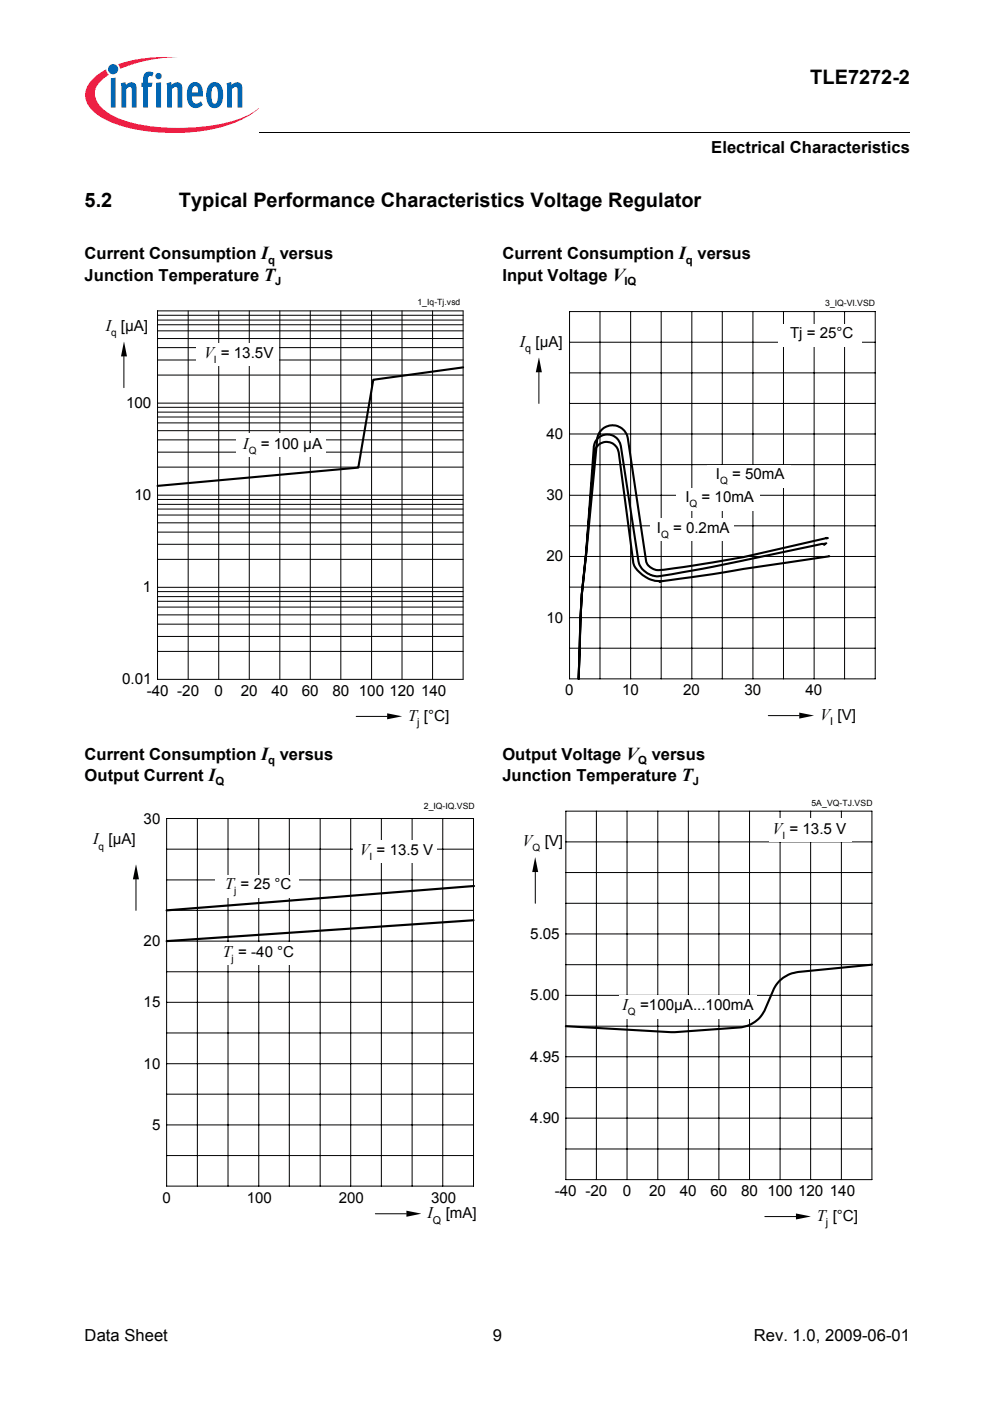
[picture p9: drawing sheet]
<svg xmlns="http://www.w3.org/2000/svg" width="210mm" height="297mm" viewBox="0 0 210 297" stroke-linecap="round" stroke-linejoin="round" font-family="sans-serif">
<circle cx="24" cy="14.7" r="1.08" fill="#0166b3"/>
<g fill="#ed1a40">
<path d="M25 13.6l.8-.2a32.4 32.4 0 0 1 11.9-1.3 31.9 31.9 0 0 0-11.6 2.3l-.7 .2z"/>
<path d="M19.5 16.9a11.1 11.1 0 0 1 3-2.2l.2 .6 .4 .5a4.9 4.9 0 0 0-3 4.3 6.3 6.3 0 0 0 3.8 4.4 31.8 31.8 0 0 0 15.5 2.6 31.6 31.6 0 0 0 13.8-3l1.6-1.2a19.6 19.6 0 0 1-10.3 4.6 41.9 41.9 0 0 1-20.3-1.3 10.1 10.1 0 0 1-5.7-4.3 4.2 4.2 0 0 1 1-5z"/>
</g>
<g fill="#0166b3">
<path d="M23.5 16.6l1-.1v6.3h-1z"/>
<path d="M25.6 17.7l1-.3 .1 .6a1.21 1.21 0 0 1 1.4-.5 1.21 1.21 0 0 1 .9 1.3v4h-1.1v-4.1a.41 .41 0 0 0-.6-.2l-.5 .4v3.9h-1.1z"/>
<path d="M30.8 15.4l.8-.2 .8 .1 .2 .2-.3 .7h-.2a.47 .47 0 0 0-.7 .2v1.1h.9l-.2 .9h-.7v4.4h-1.1v-4.4h-.3v-.9h.3v-.7a1.75 1.75 0 0 1 .5-1.4z"/>
<path d="M35.3 17.7l1-.3 .1 .6a1.21 1.21 0 0 1 1.4-.5 1.21 1.21 0 0 1 .9 1.3v4h-1.1v-4.1a.41 .41 0 0 0-.6-.2l-.5 .4v3.9h-1.1z"/>
<path d="M48 17.7l1-.3 .1 .6a1.21 1.21 0 0 1 1.5-.5 1.21 1.21 0 0 1 .8 1.3v4h-1l-.1-4.1a.41 .41 0 0 0-.6-.2l-.5 .4v3.9h-1z"/>
<path d="M32.9 16.1a.7 .7 0 0 1 1.4 0 .7 .7 0 0 1-1.4 0zM33.1 17.6l1-.2v5.4h-1z"/>
<path d="M40.4 17.8a1.58 1.58 0 0 1 1.7-.2 1.58 1.58 0 0 1 .9 1.5v1.4h-2.3a1.08 1.08 0 0 0 .3 1.1 1.08 1.08 0 0 0 1.1 .2l.5-.3 .4 .7a1.87 1.87 0 0 1-2.2 .6 1.87 1.87 0 0 1-1.1-1.9v-1.7l.2-.8zM40.9 18.5l-.2 1.1h1.3v-.7a.58 .58 0 0 0-.4-.6 .58 .58 0 0 0-.7 .2z"/>
<path d="M44.6 17.7a1.75 1.75 0 0 1 1.9 0 1.75 1.75 0 0 1 .8 1.7v1.3a1.95 1.95 0 0 1-2.3 2.1 2.91 2.91 0 0 1-1.2-3.2 2.77 2.77 0 0 1 .8-1.9zM45.2 18.5a4.3 4.3 0 0 0 0 3.4l.3 .1a1.53 1.53 0 0 0 .7-1.9v-.4a1.18 1.18 0 0 0-.7-1.4z"/>
</g>
<path d="M17.9 29h46v5h-46z" fill="#fff"/>
<path d="M54.9 28l.1 .1z" fill="#000"/>
<g fill="none" stroke="#000" stroke-width=".21">
<path d="M55 28h137.8M26.3 75.6v6.6M33.4 65.9h64.8v78.1h-64.8zM33.4 79.5h64.8M33.4 76.3h64.8M33.4 73.7h64.8M33.4 71.8h64.8M33.4 70.1h64.8M33.4 68.9h64.8M33.4 67.9h64.8M33.4 66.8h64.8M39.9 65.9v78.1"/>
<path d="M46.4 65.9v78.1M52.9 65.9v78.1M59.3 65.9v78.1M65.8 65.9v78.1M72.3 65.9v78.1M78.8 65.9v78.1M85.2 65.9v78.1M91.7 65.9v78.1M33.4 85.5h64.8M33.4 99h64.8M33.4 95.9h64.8M33.4 93.3h64.8"/>
<path d="M33.4 91.3h64.8M33.4 89.7h64.8M33.4 88.4h64.8M33.4 87.4h64.8M33.4 86.4h64.8M33.4 105h64.8M33.4 118.6h64.8M33.4 115.4h64.8M33.4 112.8h64.8M33.4 110.8h64.8M33.4 109.2h64.8M33.4 107.9h64.8"/>
<path d="M33.4 106.9h64.8M33.4 105.9h64.8M33.4 124.5h64.8M33.4 138.1h64.8M33.4 134.9h64.8M33.4 132.3h64.8M33.4 130.4h64.8M33.4 128.7h64.8M33.4 127.5h64.8M33.4 126.5h64.8M33.4 125.4h64.8M75.5 151.9h6.6"/>
</g>
<g fill="#000">
<path d="M26.3 72.5l.6 3.1h-1.2z" fill-rule="evenodd"/>
<path d="M82.1 151.2l3.1 .7-3.1 .6z" fill-rule="evenodd"/>
</g>
<g fill="#fff">
<path d="M41.5 72.7h17.5v4.9h-17.5z"/>
<path d="M50.1 91.9h18.9v4.9h-18.9z"/>
</g>
<path d="M98.2 77.9l-19.1 2.6-3.1 18.6-42.6 3.9" fill="none" stroke="#000" stroke-width=".45"/>
<g fill="none" stroke="#000" stroke-width=".21">
<path d="M114.3 78.9v6.6M120.8 66.1h64.8v77.8h-64.8zM120.8 79.1h64.8M120.8 72.6h64.8M127.2 66.1v77.8M133.7 66.1v77.8M140.2 66.1v77.8M146.7 66.1v77.8M153.1 66.1v77.8M159.6 66.1v77.8M166.1 66.1v77.8M172.6 66.1v77.8"/>
<path d="M179.1 66.1v77.8M120.8 98.5h64.8M120.8 92h64.8M120.8 85.5h64.8M120.8 118h64.8M120.8 111.5h64.8M120.8 105h64.8M120.8 137.4h64.8M120.8 131h64.8M120.8 124.5h64.8M162.9 151.7h6.6"/>
</g>
<g fill="#000">
<path d="M114.2 75.9l.7 3h-1.3z" fill-rule="evenodd"/>
<path d="M169.5 151.1l3.1 .6-3.1 .7z" fill-rule="evenodd"/>
</g>
<path d="M137.9 109.9h17.6v4.8h-17.6z" fill="#fff"/>
<path d="M175.2 115.2l-.7 .2h.3l-.6-.1-23 4.9-10.9 1.9a4.3 4.3 0 0 1-4.9-3.1l-3.8-24.4a2.89 2.89 0 0 0-2.9-2.5 2.89 2.89 0 0 0-2.8 2.7l-1.7 22.8a140 140 0 0 0-1.1 14l-.4 12.3M175.2 114.1h.3l-9.3 2.1a155.6 155.6 0 0 1-15.1 3.1l-4.1 .6a45 45 0 0 1-7.6 1 2.77 2.77 0 0 1-2.4-1.9l-3.9-26a3.3 3.3 0 0 0-3.3-2.8 3.3 3.3 0 0 0-3.2 3l-2.4 24.6a141.2 141.2 0 0 0-1.1 13.9l-.4 12.2M175.8 117.9l-24.8 3.9-11.2 1.5 .4-.1a6.3 6.3 0 0 1-5.9-3.9l-3.1-23.3a2.6 2.6 0 0 0-2.5-2.3 2.6 2.6 0 0 0-2.7 2.1l-1.8 21.5a152.6 152.6 0 0 0-1.3 19.4l-.2 7.2" fill="none" stroke="#000" stroke-width=".44"/>
<g fill="#fff">
<path d="M143.4 103.4h17.7v4.8h-17.7z"/>
<path d="M149.9 98.5h17.6v4.9h-17.6z"/>
<path d="M165.1 68.7h17.6v4.8h-17.6z"/>
</g>
<g fill="none" stroke="#000" stroke-width=".21">
<path d="M35.3 173.5h65.1v78h-65.1zM41.8 173.5v78M48.3 173.5v78M54.9 173.5v78M61.3 173.5v78M67.9 173.5v78M74.4 173.5v78M80.9 173.5v78M87.4 173.5v78M93.9 173.5v78M28.8 186.4v6.6M35.3 199.5h65.1"/>
<path d="M35.3 193h65.1M35.3 186.6h65.1M35.3 180h65.1M35.3 219h65.1M35.3 212.5h65.1M35.3 206h65.1M35.3 238.5h65.1M35.3 232h65.1M35.3 225.5h65.1M35.3 245h65.1"/>
</g>
<path d="M28.8 183.3l.7 3.1h-1.3z" fill-rule="evenodd" fill="#000"/>
<g fill="#fff">
<path d="M45.6 199.7h17.7v4.9h-17.7z"/>
<path d="M45.6 185.4h17.7v4.9h-17.7z"/>
</g>
<path d="M79.6 257.3h6.6" fill="none" stroke="#000" stroke-width=".21"/>
<path d="M86.2 256.7l3.1 .6-3.1 .7z" fill-rule="evenodd" fill="#000"/>
<path d="M74.9 178.1h17.7v4.9h-17.7z" fill="#fff"/>
<path d="M100.4 195.1l-65.1 4.4M100.5 187.9l-65.2 5.1" fill="none" stroke="#000" stroke-width=".46"/>
<g fill="none" stroke="#000" stroke-width=".21">
<path d="M120 172h64.9v78.1h-64.9zM120 178.5h64.9M126.4 172v78.1M132.9 172v78.1M139.5 172v78.1M145.9 172v78.1M152.4 172v78.1M158.9 172v78.1M165.4 172v78.1M171.9 172v78.1M178.4 172v78.1M113.5 184.9v6.6"/>
<path d="M120 198h64.9M120 191.5h64.9M120 185h64.9M120 217.6h64.9M120 211h64.9M120 204.5h64.9M120 237.1h64.9M120 230.6h64.9M120 224h64.9M120 243.6h64.9M162.2 257.9h6.6"/>
</g>
<g fill="#000">
<path d="M113.5 181.8l.6 3.1h-1.3z" fill-rule="evenodd"/>
<path d="M168.8 257.3l3.1 .6-3.1 .7z" fill-rule="evenodd"/>
</g>
<path d="M163.1 173.6h17.6v4.9h-17.6z" fill="#fff"/>
<path d="M184.9 204.5l-15.7 1.6a6.4 6.4 0 0 0-5.3 3.9l-1.6 3.9a6.5 6.5 0 0 1-5.5 3.9l-14.5 1-22.3-1.2" fill="none" stroke="#000" stroke-width=".45"/>
<path d="M131.3 211h29.2v4.9h-29.2z" fill="#fff"/>
<g font-size="4.2">
<text x="171.8" y="17.8">TLE7272-2</text>
<text x="17.9" y="43.8">5.2</text>
<text x="37.9" y="43.8">Typical Performance Characteristics Voltage Regulator</text>
</g>
<g font-size="3.5">
<text x="150.8" y="32.5">Electrical Characteristics</text>
<text x="17.9" y="59.6">Junction Temperature T</text>
<text x="17.9" y="55">Current Consumption I versus</text>
<text x="106.5" y="55">Current Consumption I versus</text>
<text x="106.5" y="59.6">Input Voltage V</text>
<text x="17.9" y="161.1">Current Consumption I versus</text>
<text x="106.5" y="161.1">Output Voltage V versus</text>
<text x="17.9" y="165.7">Output Current I</text>
<text x="106.5" y="165.7">Junction Temperature T</text>
<text x="17.9" y="284.4">Data Sheet</text>
<text x="104.5" y="284.4">9</text>
<text x="159.8" y="284.4">Rev. 1.0, 2009-06-01</text>
</g>
<g font-size="3.4">
<text x="22.4" y="70.1">I [µA]</text>
<text x="43.3" y="75.9">V</text>
<text x="110.2" y="73.5">I [µA]</text>
<text x="51.6" y="95.1">I</text>
<text x="86.6" y="152.8">T [°C]</text>
<text x="173.9" y="152.7">V [V]</text>
<text x="19.8" y="179">I [µA]</text>
<text x="110.8" y="179.4">V [V]</text>
<text x="163.8" y="176.7">V</text>
<text x="76.3" y="181.2">V = 13.5 V</text>
<text x="47.8" y="188.5">T = 25 °C</text>
<text x="47.2" y="202.8">T = -40 °C</text>
<text x="132" y="214.2">I</text>
<text x="90.6" y="258.3">I</text>
<text x="173.2" y="258.8">T [°C]</text>
</g>
<g font-size="3.2">
<text x="167.5" y="71.7">Tj = 25°C</text>
<text x="46.8" y="75.9">= 13.5V</text>
<text x="26.8" y="86.5">100</text>
<text x="55.3" y="95.1">= 100 µA</text>
<text x="115.9" y="93">40</text>
<text x="151.8" y="101.6">I</text>
<text x="155.2" y="101.6">= 50mA</text>
<text x="28.5" y="106">10</text>
<text x="115.9" y="106">30</text>
<text x="145.3" y="106.5">I</text>
<text x="148.8" y="106.5">= 10mA</text>
<text x="139.3" y="112.9">I</text>
<text x="142.7" y="112.9">= 0.2mA</text>
<text x="115.9" y="119">20</text>
<text x="30.3" y="125.6">1</text>
<text x="115.9" y="132">10</text>
<text x="25.9" y="145.1">0.01</text>
<text x="31.1" y="147.6">-40 -20</text>
<text x="45.5" y="147.6">0</text>
<text x="51" y="147.6">20</text>
<text x="57.6" y="147.6">40</text>
<text x="64" y="147.6">60</text>
<text x="70.5" y="147.6">80 100</text>
<text x="82.6" y="147.6">120</text>
<text x="89.3" y="147.6">140</text>
<text x="119.8" y="147.4">0</text>
<text x="131.9" y="147.4">10</text>
<text x="144.9" y="147.4">20</text>
<text x="157.9" y="147.4">30</text>
<text x="170.8" y="147.4">40</text>
<text x="30.5" y="174.6">30</text>
<text x="167.4" y="176.7">= 13.5 V</text>
<text x="30.5" y="200.6">20</text>
<text x="112.4" y="199.1">5.05</text>
<text x="30.5" y="213.6">15</text>
<text x="112.4" y="212.1">5.00</text>
<text x="135.7" y="214.2">=100µA...100mA</text>
<text x="30.5" y="226.5">10</text>
<text x="112.4" y="225.1">4.95</text>
<text x="32.2" y="239.5">5</text>
<text x="112.4" y="238.1">4.90</text>
<text x="34.4" y="255">0</text>
<text x="52.3" y="255">100</text>
<text x="71.8" y="255">200</text>
<text x="91.4" y="255">300</text>
<text x="117.6" y="253.6">-40 -20</text>
<text x="132.1" y="253.6">0</text>
<text x="137.6" y="253.6">20</text>
<text x="144.2" y="253.6">40</text>
<text x="150.6" y="253.6">60</text>
<text x="157.1" y="253.6">80 100</text>
<text x="169.2" y="253.6">120</text>
<text x="176" y="253.6">140</text>
<text x="94.5" y="258.3">[mA]</text>
</g>
<g font-size="2.4">
<text x="56.9" y="55.9">q</text>
<text x="145.4" y="55.9">q</text>
<text x="58.3" y="60.5">J</text>
<text x="132.4" y="60.5">IQ</text>
<text x="56.9" y="161.9">q</text>
<text x="135.3" y="161.9">Q</text>
<text x="45.7" y="166.5">Q</text>
<text x="146.9" y="166.5">J</text>
</g>
<g font-size="2.3">
<text x="111.4" y="74.6">q</text>
<text x="88.4" y="154">j</text>
<text x="176" y="153.8">I</text>
<text x="91.8" y="259.4">Q</text>
<text x="175.1" y="260">j</text>
</g>
<g font-size="2.1">
<text x="23.6" y="71.2">q</text>
<text x="45.4" y="77">I</text>
<text x="52.7" y="96.2">Q</text>
<text x="146.2" y="107.5">Q</text>
<text x="152.7" y="102.7">Q</text>
<text x="140.2" y="114">Q</text>
<text x="165.9" y="177.8">I</text>
<text x="20.9" y="180.1">q</text>
<text x="78.3" y="182.3">I</text>
<text x="112.9" y="180.5">Q</text>
<text x="49.7" y="189.6">j</text>
<text x="49.1" y="203.9">j</text>
<text x="133.1" y="215.3">Q</text>
</g>
<g font-size="1.8">
<text x="88.5" y="64.8">1_Iq-Tj.vsd</text>
<text x="175" y="64.9">3_IQ-VI.VSD</text>
<text x="89.9" y="171.4">2_IQ-IQ.VSD</text>
<text x="172" y="170.8">5A_VQ-TJ.VSD</text>
</g>
</svg>
